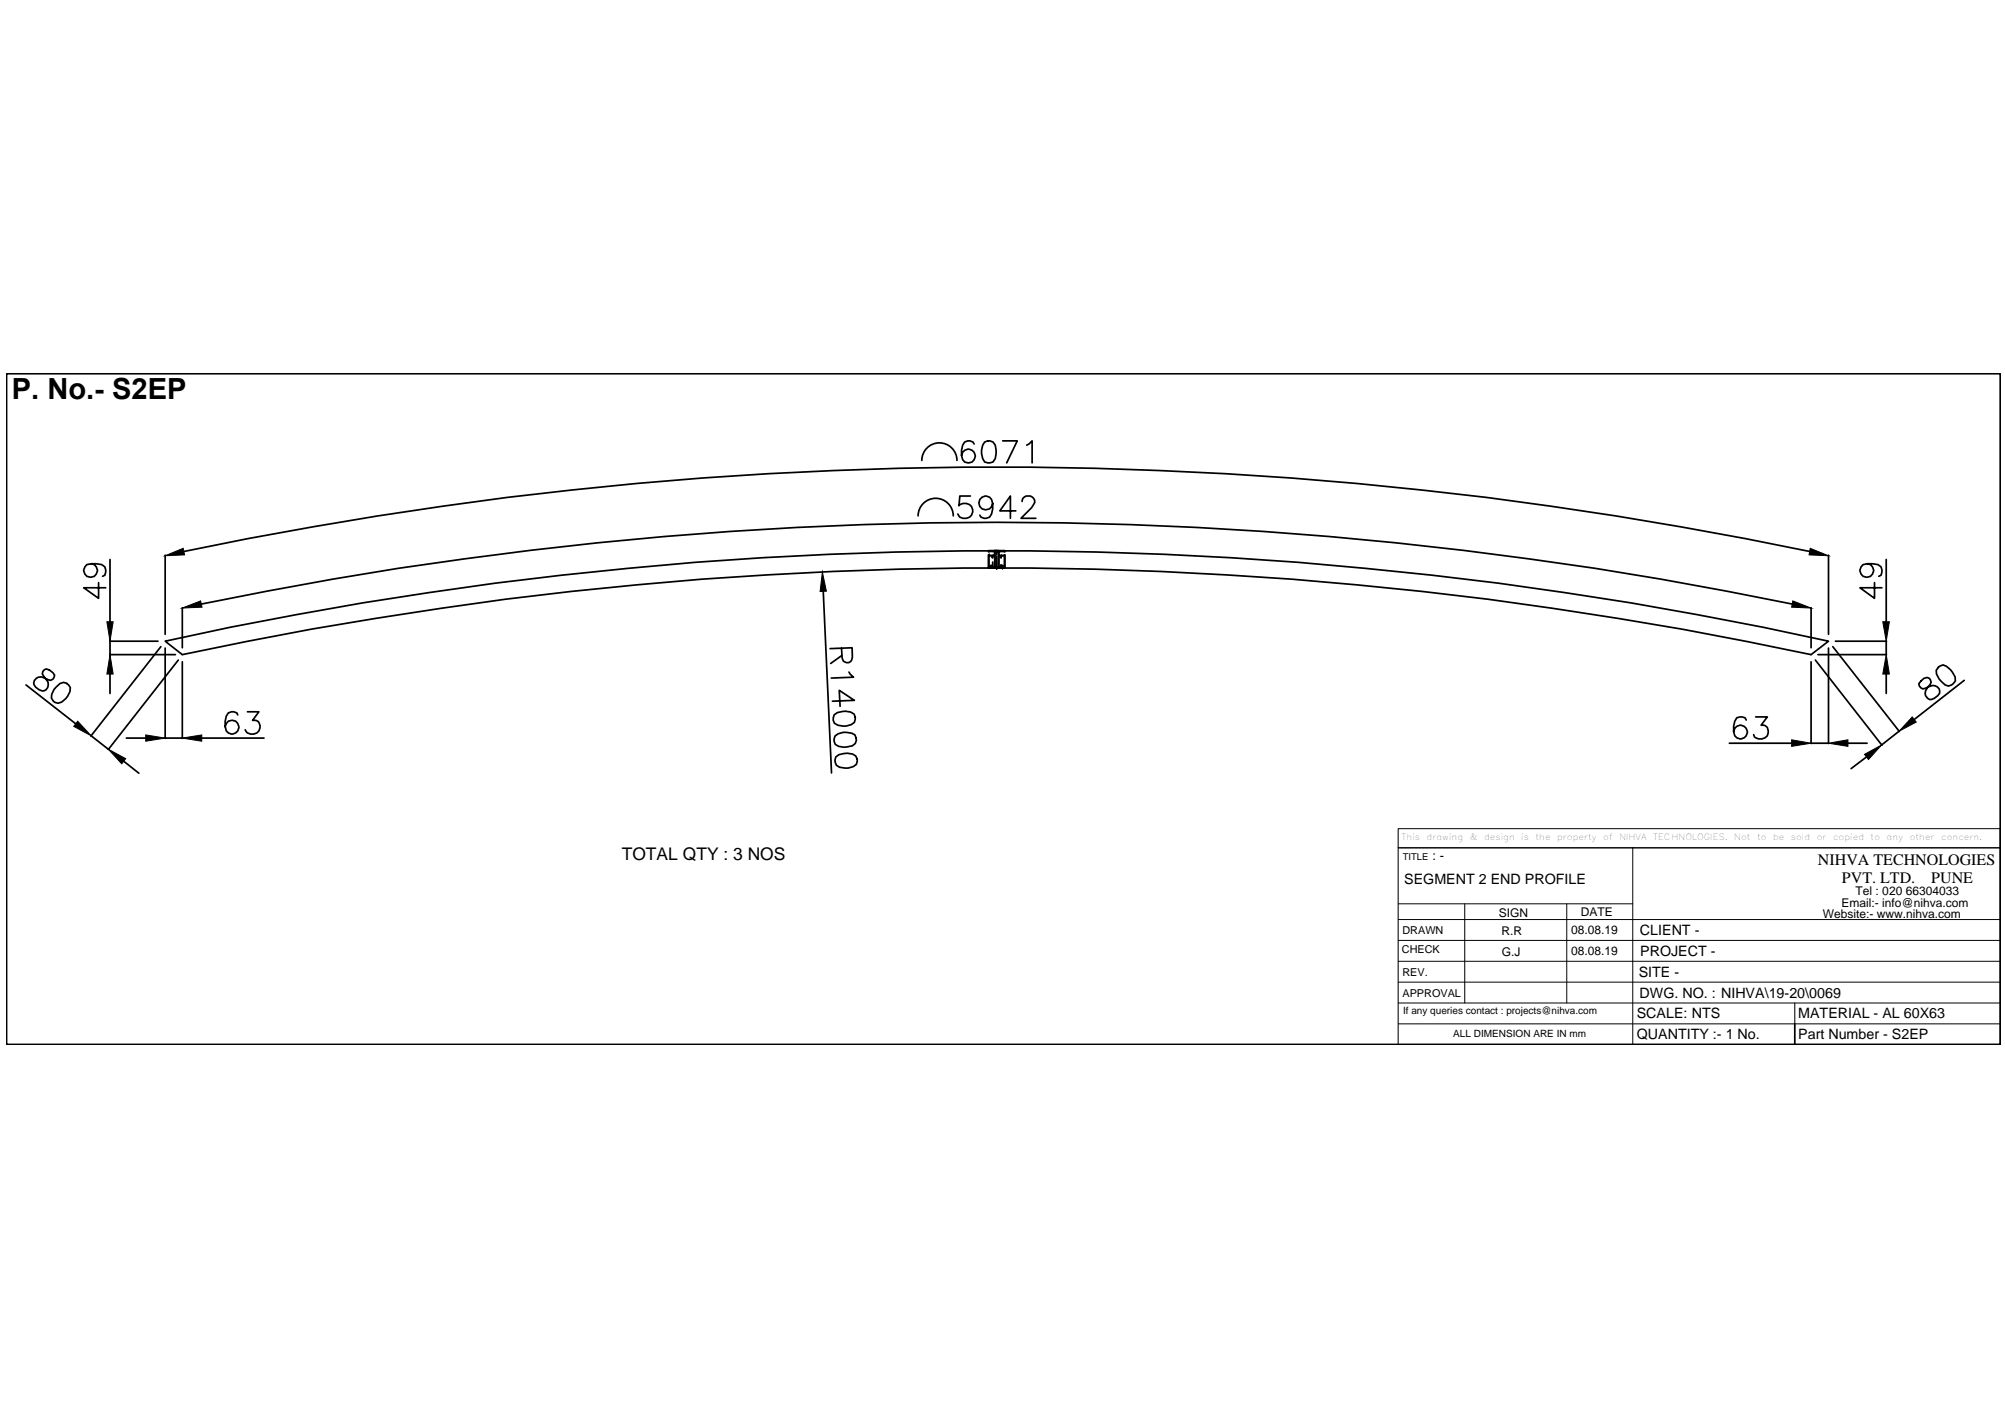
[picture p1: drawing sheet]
<svg xmlns="http://www.w3.org/2000/svg" width="297mm" height="210mm" viewBox="0 0 297 210" stroke-linecap="round" stroke-linejoin="round" font-family="sans-serif">
<!-- layer: 0 -->
<g fill="none" stroke="#000" stroke-width=".25">
<path d="M1 55.4h295.3v99.3h-295.3zM136 76.4a2.6 2.6 0 0 1 2.6-2.6 2.6 2.6 0 0 1 2.6 2.6M141.8 68.2a2.6 2.6 0 0 0-2.6-2.6 2.6 2.6 0 0 0-2.6 2.6M143.8 73.5h-1.6l-.1 1.4a1.16 1.16 0 0 1 2 .4 1.16 1.16 0 0 1-1.4 1.5l-.5-.2-.3-.5M144.3 65.8a.95 .95 0 0 0-1.4-.3 2.84 2.84 0 0 0-.3 2.6 1.02 1.02 0 0 0 1.7 .1 1.02 1.02 0 0 0-.5-1.6 1.02 1.02 0 0 0-1.3 .9M145.9 65.5a1.05 1.05 0 0 1 1.5 .4 2.87 2.87 0 0 1-.3 2.5l-.5 .2-.7-.2a2.55 2.55 0 0 1 0-2.9zM147.1 74.6a1.02 1.02 0 0 1-1.4 .9 1.02 1.02 0 0 1-.4-1.6 1.02 1.02 0 0 1 1.6 .1 2.84 2.84 0 0 1-.3 2.6 .99 .99 0 0 1-1.4-.3M148.5 65.3h2.2l-1.6 3.3M150.5 75.7h-2.4l1.6-2.2v3.3M151.4 74.3a.8 .8 0 0 1 .6-.8h.7a.84 .84 0 0 1 .4 1.2l-.3 .5-1.5 1.6h2.2M152.1 65.9l.3-.1 .5-.5v3.3M6.6 99.2l-.2 .3-.1 .3 .5 .8a.93 .93 0 0 1 .2 1.3 .93 .93 0 0 1-1.2 .3l-.5-.4a.94 .94 0 0 1 0-1.3 .94 .94 0 0 1 1.3-.1l.6 .3a.67 .67 0 0 0 .9-.7l-.3-.4-.5-.3-.4-.2z"/>
<path d="M13.5 83.5a1 1 0 0 1 .8 1.4 1 1 0 0 1-1.6 .3 1 1 0 0 1 .2-1.6l.6-.1 1.6 .1a1.14 1.14 0 0 1 .4 1.6l-.3 .2M14.6 86.3v2.3l-2.2-1.5h3.3M16.3 97h9.7M16.3 95h7.1M16.3 82.9v9.2M16.3 95v2M16.3 99.9v2.8M23.8 95.8l-10.3 13.2M24.5 82.2v11.8M24.5 96v13.4M26.4 97.8l-10.4 13.2M27 90v6"/>
<path d="M27 98v11.4M27.3 81.7a585.9 585.9 0 0 1 240.8 0M29.8 89.5a579.5 579.5 0 0 1 235.7 0M122 87.6l1.2 26.9M124.7 96l.1 1.4 .1 .5a.77 .77 0 0 0 1.3-.1l.1-.4-.1-1.4-3.2 .1M124.7 97.1l-1.6 1.2M125.8 99.6l.6 .7-3.3 .1M146.4 84l.1 .1M146.4 82.2v1.9M146.5 82.2h.1M146.5 81.6l-.1 .1M146.5 81.7h.1"/>
<path d="M146.5 84.1h.2M146.5 81.6h2.3M146.5 82.4v1.6M146.6 81.7h.8M146.6 82.2h.1M146.6 82.4h.1M146.6 82.3h.4M146.6 82.3h.7M146.6 84h.1M146.7 84.1a.12 .12 0 0 1 .1-.2 .12 .12 0 0 1 .1 0l.1 .2M146.8 83.8l-.2 .2M146.9 83.8h.2"/>
<path d="M147 84.1h1.3M147 82.4v.2M147 81.7h.1M147 82.6h.1M147.1 84h.1M147.1 82.4v.2M147.1 83.8v.2M147.1 82.4h.1M147.1 82.3h.2M147.1 84h.2M147.3 82.2h.1M147.3 82.4h.1"/>
<path d="M147.4 81.7h.1M147.4 81.7v.5M147.4 82.4v1.6M147.4 84h.1M147.4 81.7v2.3M147.4 81.7h.5v2.3h-.5M147.9 84h.1M147.9 81.7h.1M148 82.4v1.6h.2M148 82.3h.3M148 82.3h.8M148.2 84h.1"/>
<path d="M148.3 82.4v.2M148.3 83.8v.2M148.3 83.8h.1M148.3 82.6h.1M148.3 83.8h.2M148.4 84l-.1 .1M148.4 82.4h.1M148.4 82.3h.4M148.4 84v-.1h.2v.2M148.5 83.8l.2 .2M148.6 84.1h.2M148.8 81.6h.1"/>
<path d="M148.8 82.4v1.6h-.1M148.8 81.7h-.8v.5M148.8 82.2h.1M148.8 84v.1M148.8 82.2l.1 1.9M148.9 81.6l-.1 .1M268.3 90v6M268.3 98v12.1M268.9 97.8l9.9 12.6M269.3 97h10.2M270.9 82.2v11.8M270.9 96v14.1"/>
<path d="M271.5 95.8l9.9 12.6M271.9 95h7.6M276.6 83.5a1 1 0 0 1 .8 1.4 1 1 0 0 1-1.6 .3 1 1 0 0 1 .2-1.6l.6-.1 1.6 .1a1.14 1.14 0 0 1 .5 1.6l-.4 .2M277.7 86.3v2.3l-2.2-1.5h3.3M279.4 82.9v9.2M279.4 95v2M279.4 99.9v2.8M287.1 98.9l.8-.4a2.72 2.72 0 0 1 1.8 2.4 1.12 1.12 0 0 1-1.5 .6 2.82 2.82 0 0 1-1.3-2.2zM3.9 101.5l7.3 5.7M8.3 101.8l.6-.6a1.02 1.02 0 0 1 1.1 .1 1.02 1.02 0 0 1 .4 1.1 2.61 2.61 0 0 1-1.8 1.8 1.01 1.01 0 0 1-.9-1.3l.3-.8zM13.5 109l2.5 2M18.3 112.8l2.3 1.7"/>
<path d="M18.7 109.3h2.9M24.5 109.3h2.5M29.9 109.3h9.2M35.2 105.9l-.1-.3a1.04 1.04 0 0 0-1.6 .5l-.1 .7v.8l.1 .7a1.02 1.02 0 0 0 1.7 0 1.02 1.02 0 0 0-.5-1.5 1.02 1.02 0 0 0-1.3 .8M36.7 105.4h1.7l-1 1.3a.96 .96 0 0 1 1.1 .5 .96 .96 0 0 1-.1 1.1 1.19 1.19 0 0 1-2.1-.2M123.3 103.9l3.3-.2-2.3-1.4 .2 2.3M123.6 105.9a2.59 2.59 0 0 1 2.9-.1 1.08 1.08 0 0 1-.4 1.5 2.65 2.65 0 0 1-2.5-.2l-.2-.4zM123.7 109a2.49 2.49 0 0 1 3-.1 1.06 1.06 0 0 1-.4 1.6 2.72 2.72 0 0 1-2.6-.2l-.1-.5zM123.8 112.1a2.59 2.59 0 0 1 3-.1 1.02 1.02 0 0 1-.4 1.6 2.65 2.65 0 0 1-2.5-.2l-.2-.8zM256.2 110.1h9.2M258.7 106.7l-.2-.4-.4-.1-.8 .1a2.95 2.95 0 0 0-.3 2.7 1.02 1.02 0 0 0 1.6 .1 1.02 1.02 0 0 0-.4-1.6 1.02 1.02 0 0 0-1.4 .9M260.1 106.2h1.7l-.9 1.2a.88 .88 0 0 1 1.1 1.1 1.23 1.23 0 0 1-2.1 .7l-.1-.4"/>
<path d="M268.3 110.1h2.6M273.8 110.1h2.8M276.5 112.1l-2.3 1.8M281.3 108.3l-2.5 2M284.6 100.9l-.3 .4a.7 .7 0 0 0 .9 .7l.6-.3a.99 .99 0 0 1 1.1 0 .99 .99 0 0 1 .5 1 1.78 1.78 0 0 1-1.5 .9 1.03 1.03 0 0 1-.4-1.7l.5-.5a.67 .67 0 0 0-.5-1l-.5 .1zM291 100.8l-7.4 5.8M265.9 151.7v3"/>
</g>
<path d="M207.1 122.8h89.2v31.9h-89.2v-29.1h89.2h-89.2zM207.1 139.3h89.2M207.1 136.2h89.2M207.1 133.9h34.8M217 133.9v14.7M232.1 133.9v14.7M241.9 125.6v29.1M207.1 145.5h89.2M207.1 142.4h89.2M207.1 148.6h89.2M207.1 151.7h89.2M265.9 148.6v3.1" fill="none" stroke="#000" stroke-width=".15"/>
<!-- layer: 1 -->
<g fill="none" stroke="#000" stroke-width=".25">
<path d="M146.8 84h.1M146.9 83.9v.2M147.1 83.3v.1M147.1 83.5h.1M147.1 83.6v.2M147.7 81.5v.3M147.7 81.8v.1M147.7 81.9v.3M147.7 82.4v.3M147.7 82.7h.1M147.7 82.8v.3M147.7 83.1v.1"/>
<path d="M147.7 83.3v.2M147.7 83.6h.1M147.7 83.6v.3M147.7 84h.1M147.7 84.1v.2M148.4 84.1l.1-.1 .1 .1M148.4 84h.2M148.5 83.9v.4"/>
</g>
<!-- layer: SEGMENT PROFILE 1 -->
<path d="M24.5 95a573.2 573.2 0 0 1 246.4 0l-2.6 2a572.9 572.9 0 0 0-241.3 0z" fill="none" stroke="#000" stroke-width=".25"/>
<!-- layer: 0 -->
<g fill="#000" stroke="#000" stroke-width=".15">
<path d="M16.3 97l.5 2.9h-1zM15.8 92.1h1l-.5 2.9zM24.5 82.3l2.6-1.1 .2 1zM27 90.1l2.7-1.1 .2 .9zM121.8 84.7l.6 2.9h-.9zM265.6 89l2.7 1.1-2.9-.2zM268.2 81.2l2.7 1.1-2.9-.1zM279.4 97l.5 2.9h-1zM278.9 92.1h1l-.5 2.9zM11.5 106.8l2 2.2-2.6-1.4zM16 111l2.6 1.4-.6 .7zM21.6 108.9l2.9 .4-2.9 .5z"/>
<path d="M27 109.3l2.9-.4v.9zM265.4 109.6l2.9 .5-2.9 .5zM270.9 110.1l2.9-.5v1zM276.2 111.7l2.6-1.4-2 2.2zM283.3 106.2l.6 .8-2.6 1.3z"/>
</g>
<text font-size="4.3" x="1.7" y="59.1">P. No.- S2EP</text>
<text font-size="2.6" x="92.1" y="127.3">TOTAL QTY : 3 NOS</text>
<g font-size="2.4">
<text x="269.3" y="128.1">NIHVA TECHNOLOGIES</text>
<text x="272.9" y="130.8">PVT. LTD.</text>
<text x="286.1" y="130.8">PUNE</text>
</g>
<g font-size="2.1">
<text x="208" y="130.9">SEGMENT 2 END PROFILE</text>
<text x="243" y="138.5">CLIENT -</text>
<text x="243" y="141.6">PROJECT -</text>
<text x="242.8" y="144.7">SITE -</text>
<text x="242.9" y="147.8">DWG. NO. : NIHVA\19-20\0069</text>
<text x="242.5" y="150.9">SCALE: NTS</text>
<text x="242.5" y="154">QUANTITY :- 1 No.</text>
<text x="266.4" y="150.8">MATERIAL - AL 60X63</text>
<text x="266.4" y="154">Part Number - S2EP</text>
</g>
<text font-size="1.9" x="212.2" y="127.4">: -</text>
<g font-size="1.8">
<text x="222" y="135.8">SIGN</text>
<text x="234.2" y="135.7">DATE</text>
<text x="270" y="136">Website:- www.nihva.com</text>
<text x="272.8" y="134.4">Email:- info@nihva.com</text>
<text x="274.9" y="132.6">Tel : 020 66304033</text>
<text x="222.5" y="138.5">R.R</text>
<text x="222.5" y="141.6">G.J</text>
<text x="232.7" y="138.4">08.08.19</text>
<text x="232.7" y="141.5">08.08.19</text>
</g>
<g font-size="1.6">
<text x="207.7" y="141.2">CHECK</text>
<text x="207.8" y="138.4">DRAWN</text>
<text x="207.8" y="144.6">REV.</text>
<text x="207.8" y="147.7">APPROVAL</text>
</g>
<g font-size="1.5">
<text x="207.9" y="150.1">If any queries contact : projects@nihva.com</text>
<text x="215.3" y="153.7">ALL DIMENSION ARE IN mm</text>
</g>
<text font-size="1.4" x="207.8" y="127.4">TITLE</text>
<g font-size="1.3">
<text x="207.6" y="124.5">This</text>
<text x="211.3" y="124.5">drawing</text>
<text x="217.7" y="124.5">&amp;</text>
<text x="219.9" y="124.5">design</text>
<text x="225.4" y="124.5">is</text>
<text x="227.5" y="124.5">the</text>
<text x="230.7" y="124.5">property</text>
<text x="237.5" y="124.5">of</text>
<text x="239.9" y="124.5">NIHVA</text>
<text x="244.9" y="124.5">TECHNOLOGIES.</text>
<text x="256.9" y="124.5">Not</text>
<text x="260.3" y="124.5">to</text>
<text x="262.7" y="124.5">be</text>
<text x="265.3" y="124.5">sold</text>
<text x="269.2" y="124.5">or</text>
<text x="271.6" y="124.5">copied</text>
<text x="277.1" y="124.5">to</text>
<text x="279.5" y="124.5">any</text>
<text x="282.9" y="124.5">other</text>
<text x="287.6" y="124.5">concern.</text>
</g>
</svg>
